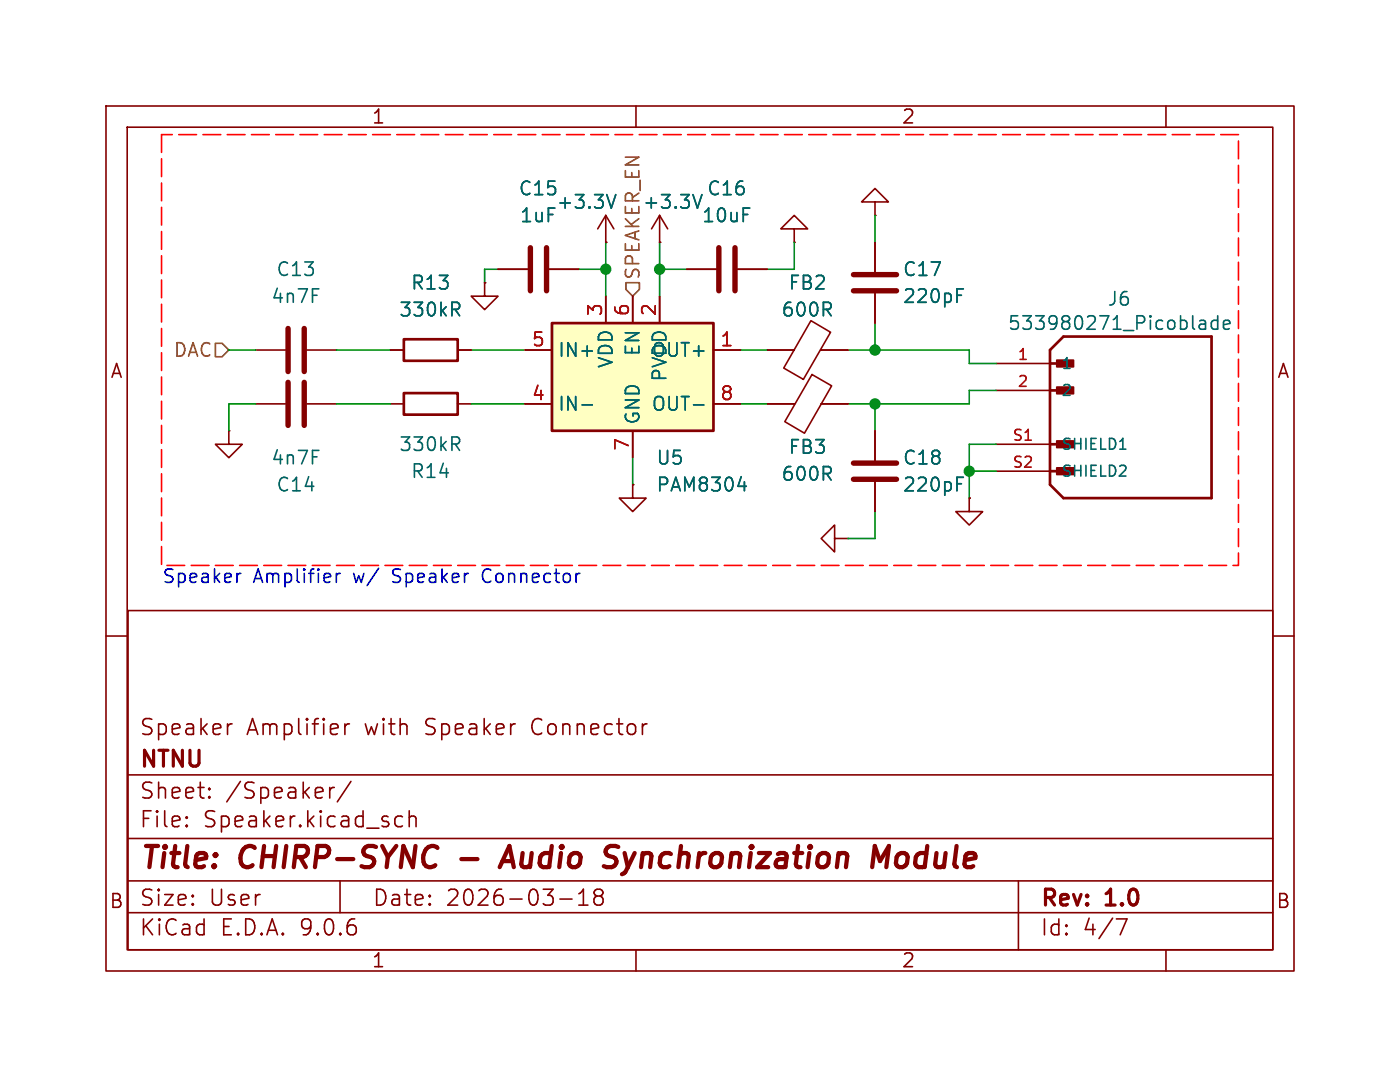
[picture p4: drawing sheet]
(kicad_sch
 (version 20250114)
 (generator "eeschema")
 (generator_version "9.0")
 (paper "User" 132.08 101.6)
 (title_block
  (title "CHIRP-SYNC - Audio Synchronization Module")
  (date "2026-03-18")
  (rev "1.0")
  (company "NTNU")
  (comment 1 "Speaker Amplifier with Speaker Connector"))
 (lib_symbols
  (symbol "Amplifier_Audio:PAM8304" (exclude_from_sim no) (in_bom yes) (on_board yes)
   (property "Reference" "U" (at 11.938 8.89 0) (effects (font (size 1.27 1.27))))
   (property "Value" "PAM8304" (at 12.192 6.858 0) (effects (font (size 1.27 1.27))))
   (property "Footprint" "Audio_Module:PAM8304ASR" (at 0 20.066 0) (effects (font (size 1.27 1.27)) (hide yes)))
   (property "Datasheet" "https://www.diodes.com/assets/Datasheets/products_inactive_data/PAM8301.pdf" (at 0 0 0) (effects (font (size 1.27 1.27)) (hide yes)))
   (property "Description" "Filterless Class-D Mono Audio Amplifier, 1.5W, TSOT-26" (at -0.508 22.606 0) (effects (font (size 1.27 1.27)) (hide yes)))
   (symbol "PAM8304_0_1"
    (rectangle (start -7.62 5.08) (end 7.62 -5.08) (stroke (width 0.254) (type default)) (fill (type background))))
   (symbol "PAM8304_1_1"
    (pin input line (at -10.16 2.54 0) (length 2.54) (name "IN+" (effects (font (size 1.27 1.27)))) (number "5" (effects (font (size 1.27 1.27)))))
    (pin input line (at -10.16 -2.54 0) (length 2.54) (name "IN-" (effects (font (size 1.27 1.27)))) (number "4" (effects (font (size 1.27 1.27)))))
    (pin power_in line (at -2.54 7.62 270) (length 2.54) (name "VDD" (effects (font (size 1.27 1.27)))) (number "3" (effects (font (size 1.27 1.27)))))
    (pin input line (at 0 7.62 270) (length 2.54) (name "EN" (effects (font (size 1.27 1.27)))) (number "6" (effects (font (size 1.27 1.27)))))
    (pin power_in line (at 0 -7.62 90) (length 2.54) (name "GND" (effects (font (size 1.27 1.27)))) (number "7" (effects (font (size 1.27 1.27)))))
    (pin power_in line (at 2.54 7.62 270) (length 2.54) (name "PVDD" (effects (font (size 1.27 1.27)))) (number "2" (effects (font (size 1.27 1.27)))))
    (pin output line (at 10.16 2.54 180) (length 2.54) (name "OUT+" (effects (font (size 1.27 1.27)))) (number "1" (effects (font (size 1.27 1.27)))))
    (pin output line (at 10.16 -2.54 180) (length 2.54) (name "OUT-" (effects (font (size 1.27 1.27)))) (number "8" (effects (font (size 1.27 1.27))))))
   (embedded_fonts no))
  (symbol "Connector:533980271_Picoblade"
   (pin_names
    (offset 1.016)) (exclude_from_sim no) (in_bom yes) (on_board yes)
   (property "Reference" "J" (at -7.62 8.89 0) (effects (font (size 1.27 1.27)) (justify left bottom)))
   (property "Value" "533980271_Picoblade" (at -7.62 -10.16 0) (effects (font (size 1.27 1.27)) (justify left bottom)))
   (property "Footprint" "Connector:MOLEX_533980271_Picoblade" (at 0 0 0) (effects (font (size 1.27 1.27)) (justify bottom) (hide yes)))
   (property "Datasheet" "" (at 0 0 0) (effects (font (size 1.27 1.27)) (hide yes)))
   (property "Description" "" (at 0 0 0) (effects (font (size 1.27 1.27)) (hide yes)))
   (property "MF" "Molex" (at 0 0 0) (effects (font (size 1.27 1.27)) (justify bottom) (hide yes)))
   (property "MAXIMUM_PACKAGE_HEIGHT" "4.7 mm" (at 0 0 0) (effects (font (size 1.27 1.27)) (justify bottom) (hide yes)))
   (property "Package" "None" (at 0 0 0) (effects (font (size 1.27 1.27)) (justify bottom) (hide yes)))
   (property "Price" "None" (at 0 0 0) (effects (font (size 1.27 1.27)) (justify bottom) (hide yes)))
   (property "Check_prices" "https://www.snapeda.com/parts/53398-0271/Molex/view-part/?ref=eda" (at 0 0 0) (effects (font (size 1.27 1.27)) (justify bottom) (hide yes)))
   (property "STANDARD" "Manufacturer Recommendations" (at 0 0 0) (effects (font (size 1.27 1.27)) (justify bottom) (hide yes)))
   (property "PARTREV" "A" (at 0 0 0) (effects (font (size 1.27 1.27)) (justify bottom) (hide yes)))
   (property "SnapEDA_Link" "https://www.snapeda.com/parts/53398-0271/Molex/view-part/?ref=snap" (at 0 0 0) (effects (font (size 1.27 1.27)) (justify bottom) (hide yes)))
   (property "MP" "53398-0271" (at 0 0 0) (effects (font (size 1.27 1.27)) (justify bottom) (hide yes)))
   (property "Purchase-URL" "https://www.snapeda.com/api/url_track_click_mouser/?unipart_id=471879&manufacturer=Molex&part_name=53398-0271&search_term=None" (at 0 0 0) (effects (font (size 1.27 1.27)) (justify bottom) (hide yes)))
   (property "Description_1" ".049 Pitch PicoBlade Header Surface Mount Vertical Lead-free 2 Circuits | Molex Incorporated 53398-0271" (at 0 0 0) (effects (font (size 1.27 1.27)) (justify bottom) (hide yes)))
   (property "Availability" "In Stock" (at 0 0 0) (effects (font (size 1.27 1.27)) (justify bottom) (hide yes)))
   (property "MANUFACTURER" "Molex" (at 0 0 0) (effects (font (size 1.27 1.27)) (justify bottom) (hide yes)))
   (symbol "533980271_Picoblade_0_0"
    (polyline (pts (xy -7.62 6.35) (xy -7.62 -6.35)) (stroke (width 0.254) (type default)) (fill (type none)))
    (polyline (pts (xy -7.62 6.35) (xy -6.35 7.62)) (stroke (width 0.254) (type default)) (fill (type none)))
    (polyline (pts (xy -7.62 5.08) (xy -5.715 5.08)) (stroke (width 0.254) (type default)) (fill (type none)))
    (polyline (pts (xy -7.62 2.54) (xy -5.715 2.54)) (stroke (width 0.254) (type default)) (fill (type none)))
    (polyline (pts (xy -7.62 -2.54) (xy -5.715 -2.54)) (stroke (width 0.254) (type default)) (fill (type none)))
    (polyline (pts (xy -7.62 -5.08) (xy -5.715 -5.08)) (stroke (width 0.254) (type default)) (fill (type none)))
    (polyline (pts (xy -7.62 -6.35) (xy -6.35 -7.62)) (stroke (width 0.254) (type default)) (fill (type none)))
    (rectangle (start -6.985 4.7625) (end -5.3975 5.3975) (stroke (width 0.1) (type default)) (fill (type outline)))
    (rectangle (start -6.985 2.2225) (end -5.3975 2.8575) (stroke (width 0.1) (type default)) (fill (type outline)))
    (rectangle (start -6.985 -2.8575) (end -5.3975 -2.2225) (stroke (width 0.1) (type default)) (fill (type outline)))
    (rectangle (start -6.985 -5.3975) (end -5.3975 -4.7625) (stroke (width 0.1) (type default)) (fill (type outline)))
    (polyline (pts (xy -6.35 -7.62) (xy 7.62 -7.62)) (stroke (width 0.254) (type default)) (fill (type none)))
    (polyline (pts (xy 7.62 7.62) (xy -6.35 7.62)) (stroke (width 0.254) (type default)) (fill (type none)))
    (polyline (pts (xy 7.62 -7.62) (xy 7.62 7.62)) (stroke (width 0.254) (type default)) (fill (type none)))
    (pin passive line (at -12.7 5.08 0) (length 5.08) (name "1" (effects (font (size 1.016 1.016)))) (number "1" (effects (font (size 1.016 1.016)))))
    (pin passive line (at -12.7 2.54 0) (length 5.08) (name "2" (effects (font (size 1.016 1.016)))) (number "2" (effects (font (size 1.016 1.016)))))
    (pin passive line (at -12.7 -2.54 0) (length 5.08) (name "SHIELD1" (effects (font (size 1.016 1.016)))) (number "S1" (effects (font (size 1.016 1.016)))))
    (pin passive line (at -12.7 -5.08 0) (length 5.08) (name "SHIELD2" (effects (font (size 1.016 1.016)))) (number "S2" (effects (font (size 1.016 1.016))))))
   (embedded_fonts no))
  (symbol "Device:C"
   (pin_numbers (hide yes))
   (pin_names
    (offset 0.254)) (exclude_from_sim no) (in_bom yes) (on_board yes)
   (property "Reference" "C" (at 0.635 2.54 0) (effects (font (size 1.27 1.27)) (justify left)))
   (property "Value" "C" (at 0.635 -2.54 0) (effects (font (size 1.27 1.27)) (justify left)))
   (property "Footprint" "" (at 0.9652 -3.81 0) (effects (font (size 1.27 1.27)) (hide yes)))
   (property "Datasheet" "~" (at 0 0 0) (effects (font (size 1.27 1.27)) (hide yes)))
   (property "Description" "Unpolarized capacitor" (at 0 0 0) (effects (font (size 1.27 1.27)) (hide yes)))
   (symbol "C_0_1"
    (polyline (pts (xy -2.032 0.762) (xy 2.032 0.762)) (stroke (width 0.508) (type default)) (fill (type none)))
    (polyline (pts (xy -2.032 -0.762) (xy 2.032 -0.762)) (stroke (width 0.508) (type default)) (fill (type none))))
   (symbol "C_1_1"
    (pin passive line (at 0 3.81 270) (length 2.794) (name "~" (effects (font (size 1.27 1.27)))) (number "1" (effects (font (size 1.27 1.27)))))
    (pin passive line (at 0 -3.81 90) (length 2.794) (name "~" (effects (font (size 1.27 1.27)))) (number "2" (effects (font (size 1.27 1.27))))))
   (embedded_fonts no))
  (symbol "Device:FerriteBead"
   (pin_numbers (hide yes))
   (pin_names
    (offset 0)) (exclude_from_sim no) (in_bom yes) (on_board yes)
   (property "Reference" "FB" (at -3.81 0.635 90) (effects (font (size 1.27 1.27))))
   (property "Value" "FerriteBead" (at 3.81 0 90) (effects (font (size 1.27 1.27))))
   (property "Footprint" "" (at -1.778 0 90) (effects (font (size 1.27 1.27)) (hide yes)))
   (property "Datasheet" "~" (at 0 0 0) (effects (font (size 1.27 1.27)) (hide yes)))
   (property "Description" "Ferrite bead" (at 0 0 0) (effects (font (size 1.27 1.27)) (hide yes)))
   (symbol "FerriteBead_0_1"
    (polyline (pts (xy -2.7686 0.4064) (xy -1.7018 2.2606) (xy 2.7686 -0.3048) (xy 1.6764 -2.159) (xy -2.7686 0.4064)) (stroke (width 0) (type default)) (fill (type none)))
    (polyline (pts (xy 0 1.27) (xy 0 1.2954)) (stroke (width 0) (type default)) (fill (type none)))
    (polyline (pts (xy 0 -1.27) (xy 0 -1.2192)) (stroke (width 0) (type default)) (fill (type none))))
   (symbol "FerriteBead_1_1"
    (pin passive line (at 0 3.81 270) (length 2.54) (name "~" (effects (font (size 1.27 1.27)))) (number "1" (effects (font (size 1.27 1.27)))))
    (pin passive line (at 0 -3.81 90) (length 2.54) (name "~" (effects (font (size 1.27 1.27)))) (number "2" (effects (font (size 1.27 1.27))))))
   (embedded_fonts no))
  (symbol "Device:R"
   (pin_numbers (hide yes))
   (pin_names
    (offset 0)) (exclude_from_sim no) (in_bom yes) (on_board yes)
   (property "Reference" "R" (at 2.032 0 90) (effects (font (size 1.27 1.27))))
   (property "Value" "R" (at 0 0 90) (effects (font (size 1.27 1.27))))
   (property "Footprint" "" (at -1.778 0 90) (effects (font (size 1.27 1.27)) (hide yes)))
   (property "Datasheet" "~" (at 0 0 0) (effects (font (size 1.27 1.27)) (hide yes)))
   (property "Description" "Resistor" (at 0 0 0) (effects (font (size 1.27 1.27)) (hide yes)))
   (symbol "R_0_1"
    (rectangle (start -1.016 -2.54) (end 1.016 2.54) (stroke (width 0.254) (type default)) (fill (type none))))
   (symbol "R_1_1"
    (pin passive line (at 0 3.81 270) (length 1.27) (name "~" (effects (font (size 1.27 1.27)))) (number "1" (effects (font (size 1.27 1.27)))))
    (pin passive line (at 0 -3.81 90) (length 1.27) (name "~" (effects (font (size 1.27 1.27)))) (number "2" (effects (font (size 1.27 1.27))))))
   (embedded_fonts no))
  (symbol "power:+3.3V"
   (power)
   (pin_numbers (hide yes))
   (pin_names
    (offset 0) (hide yes)) (exclude_from_sim no) (in_bom yes) (on_board yes)
   (property "Reference" "#PWR" (at 0 -3.81 0) (effects (font (size 1.27 1.27)) (hide yes)))
   (property "Value" "+3.3V" (at 0 3.556 0) (effects (font (size 1.27 1.27))))
   (property "Footprint" "" (at 0 0 0) (effects (font (size 1.27 1.27)) (hide yes)))
   (property "Datasheet" "" (at 0 0 0) (effects (font (size 1.27 1.27)) (hide yes)))
   (property "Description" "Power symbol creates a global label with name \"+3.3V\"" (at 0 0 0) (effects (font (size 1.27 1.27)) (hide yes)))
   (symbol "+3.3V_0_1"
    (polyline (pts (xy -0.762 1.27) (xy 0 2.54)) (stroke (width 0) (type default)) (fill (type none)))
    (polyline (pts (xy 0 2.54) (xy 0.762 1.27)) (stroke (width 0) (type default)) (fill (type none)))
    (polyline (pts (xy 0 0) (xy 0 2.54)) (stroke (width 0) (type default)) (fill (type none))))
   (symbol "+3.3V_1_1"
    (pin power_in line (at 0 0 90) (length 0) (name "~" (effects (font (size 1.27 1.27)))) (number "1" (effects (font (size 1.27 1.27))))))
   (embedded_fonts no))
  (symbol "power:GND"
   (power)
   (pin_numbers (hide yes))
   (pin_names
    (offset 0) (hide yes)) (exclude_from_sim no) (in_bom yes) (on_board yes)
   (property "Reference" "#PWR" (at 0 -6.35 0) (effects (font (size 1.27 1.27)) (hide yes)))
   (property "Value" "GND" (at 0 -3.81 0) (effects (font (size 1.27 1.27)) (hide yes)))
   (property "Footprint" "" (at 0 0 0) (effects (font (size 1.27 1.27)) (hide yes)))
   (property "Datasheet" "" (at 0 0 0) (effects (font (size 1.27 1.27)) (hide yes)))
   (property "Description" "Power symbol creates a global label with name \"GND\" , ground" (at 0 0 0) (effects (font (size 1.27 1.27)) (hide yes)))
   (symbol "GND_0_1"
    (polyline (pts (xy 0 0) (xy 0 -1.27) (xy 1.27 -1.27) (xy 0 -2.54) (xy -1.27 -1.27) (xy 0 -1.27)) (stroke (width 0) (type default)) (fill (type none))))
   (symbol "GND_1_1"
    (pin power_in line (at 0 0 270) (length 0) (name "~" (effects (font (size 1.27 1.27)))) (number "1" (effects (font (size 1.27 1.27))))))
   (embedded_fonts no)))
 (text "Speaker Amplifier w/ Speaker Connector"
  (exclude_from_sim no)
  (at 15.24 54.61 0)
  (effects (font (size 1.27 1.27)) (justify left)))
 (junction
  (at 82.55 38.1)
  (diameter 0)
  (color 0 0 0 0))
 (junction
  (at 62.23 25.4)
  (diameter 0)
  (color 0 0 0 0))
 (junction
  (at 82.55 33.02)
  (diameter 0)
  (color 0 0 0 0))
 (junction
  (at 57.15 25.4)
  (diameter 0)
  (color 0 0 0 0))
 (junction
  (at 91.44 44.45)
  (diameter 0)
  (color 0 0 0 0))
 (wire
  (pts (xy 44.45 38.1) (xy 49.53 38.1))
  (stroke (width 0) (type default)))
 (wire
  (pts (xy 91.44 36.83) (xy 93.98 36.83))
  (stroke (width 0) (type default)))
 (wire
  (pts (xy 82.55 38.1) (xy 82.55 40.64))
  (stroke (width 0) (type default)))
 (wire
  (pts (xy 91.44 46.99) (xy 91.44 44.45))
  (stroke (width 0) (type default)))
 (wire
  (pts (xy 31.75 33.02) (xy 36.83 33.02))
  (stroke (width 0) (type default)))
 (wire
  (pts (xy 91.44 34.29) (xy 91.44 33.02))
  (stroke (width 0) (type default)))
 (wire
  (pts (xy 24.13 38.1) (xy 21.59 38.1))
  (stroke (width 0) (type default)))
 (wire
  (pts (xy 21.59 38.1) (xy 21.59 40.64))
  (stroke (width 0) (type default)))
 (wire
  (pts (xy 62.23 27.94) (xy 62.23 25.4))
  (stroke (width 0) (type default)))
 (wire
  (pts (xy 82.55 33.02) (xy 80.01 33.02))
  (stroke (width 0) (type default)))
 (wire
  (pts (xy 82.55 30.48) (xy 82.55 33.02))
  (stroke (width 0) (type default)))
 (wire
  (pts (xy 80.01 50.8) (xy 82.55 50.8))
  (stroke (width 0) (type default)))
 (wire
  (pts (xy 46.99 25.4) (xy 45.72 25.4))
  (stroke (width 0) (type default)))
 (wire
  (pts (xy 91.44 36.83) (xy 91.44 38.1))
  (stroke (width 0) (type default)))
 (wire
  (pts (xy 82.55 20.32) (xy 82.55 22.86))
  (stroke (width 0) (type default)))
 (wire
  (pts (xy 21.59 33.02) (xy 24.13 33.02))
  (stroke (width 0) (type default)))
 (wire
  (pts (xy 45.72 25.4) (xy 45.72 26.67))
  (stroke (width 0) (type default)))
 (wire
  (pts (xy 91.44 41.91) (xy 93.98 41.91))
  (stroke (width 0) (type default)))
 (wire
  (pts (xy 57.15 25.4) (xy 54.61 25.4))
  (stroke (width 0) (type default)))
 (wire
  (pts (xy 91.44 34.29) (xy 93.98 34.29))
  (stroke (width 0) (type default)))
 (wire
  (pts (xy 91.44 44.45) (xy 93.98 44.45))
  (stroke (width 0) (type default)))
 (wire
  (pts (xy 57.15 27.94) (xy 57.15 25.4))
  (stroke (width 0) (type default)))
 (wire
  (pts (xy 74.93 22.86) (xy 74.93 25.4))
  (stroke (width 0) (type default)))
 (wire
  (pts (xy 69.85 38.1) (xy 72.39 38.1))
  (stroke (width 0) (type default)))
 (wire
  (pts (xy 59.69 43.18) (xy 59.69 45.72))
  (stroke (width 0) (type default)))
 (wire
  (pts (xy 91.44 33.02) (xy 82.55 33.02))
  (stroke (width 0) (type default)))
 (wire
  (pts (xy 91.44 38.1) (xy 82.55 38.1))
  (stroke (width 0) (type default)))
 (wire
  (pts (xy 91.44 44.45) (xy 91.44 41.91))
  (stroke (width 0) (type default)))
 (wire
  (pts (xy 62.23 25.4) (xy 64.77 25.4))
  (stroke (width 0) (type default)))
 (wire
  (pts (xy 62.23 22.86) (xy 62.23 25.4))
  (stroke (width 0) (type default)))
 (wire
  (pts (xy 69.85 33.02) (xy 72.39 33.02))
  (stroke (width 0) (type default)))
 (wire
  (pts (xy 74.93 25.4) (xy 72.39 25.4))
  (stroke (width 0) (type default)))
 (wire
  (pts (xy 31.75 38.1) (xy 36.83 38.1))
  (stroke (width 0) (type default)))
 (wire
  (pts (xy 44.45 33.02) (xy 49.53 33.02))
  (stroke (width 0) (type default)))
 (wire
  (pts (xy 57.15 22.86) (xy 57.15 25.4))
  (stroke (width 0) (type default)))
 (wire
  (pts (xy 82.55 50.8) (xy 82.55 48.26))
  (stroke (width 0) (type default)))
 (wire
  (pts (xy 82.55 38.1) (xy 80.01 38.1))
  (stroke (width 0) (type default)))
 (hierarchical_label "SPEAKER_EN"
  (shape input)
  (at 59.69 27.94 90)
  (effects (font (size 1.27 1.27)) (justify left)))
 (hierarchical_label "DAC"
  (shape input)
  (at 21.59 33.02 180)
  (effects (font (size 1.27 1.27)) (justify right)))
 (rule_area
  (polyline (pts (xy 15.24 12.7) (xy 15.24 53.34) (xy 116.84 53.34) (xy 116.84 12.7)) (stroke (width 0) (type dash)) (fill (type none))))
 (symbol
  (lib_id "Device:C")
  (at 50.8 25.4 90)
  (unit 1)
  (exclude_from_sim no)
  (in_bom yes)
  (on_board yes)
  (dnp no)
  (fields_autoplaced yes)
  (property "Reference" "C15" (at 50.8 17.78 90) (effects (font (size 1.27 1.27))))
  (property "Value" "1uF" (at 50.8 20.32 90) (effects (font (size 1.27 1.27))))
  (property "Footprint" "Capacitor_SMD:C_0603_1608Metric" (at 54.61 24.4348 0) (effects (font (size 1.27 1.27)) (hide yes)))
  (property "Datasheet" "~" (at 50.8 25.4 0) (effects (font (size 1.27 1.27)) (hide yes)))
  (property "Description" "Unpolarized capacitor" (at 50.8 25.4 0) (effects (font (size 1.27 1.27)) (hide yes)))
  (property "LCSC Part #" "C15849" (at 50.8 25.4 90) (effects (font (size 1.27 1.27)) (hide yes)))
  (pin "2")
  (pin "1"))
 (symbol
  (lib_id "power:GND")
  (at 74.93 22.86 180)
  (unit 1)
  (exclude_from_sim no)
  (in_bom yes)
  (on_board yes)
  (dnp no)
  (fields_autoplaced yes)
  (property "Reference" "#PWR038" (at 74.93 16.51 0) (effects (font (size 1.27 1.27)) (hide yes)))
  (property "Value" "GND" (at 72.39 21.5901 0) (effects (font (size 1.27 1.27)) (justify left) (hide yes)))
  (property "Footprint" "" (at 74.93 22.86 0) (effects (font (size 1.27 1.27)) (hide yes)))
  (property "Datasheet" "" (at 74.93 22.86 0) (effects (font (size 1.27 1.27)) (hide yes)))
  (property "Description" "Power symbol creates a global label with name \"GND\" , ground" (at 74.93 22.86 0) (effects (font (size 1.27 1.27)) (hide yes)))
  (pin "1"))
 (symbol
  (lib_id "Device:C")
  (at 82.55 44.45 0)
  (unit 1)
  (exclude_from_sim no)
  (in_bom yes)
  (on_board yes)
  (dnp no)
  (property "Reference" "C18" (at 85.09 43.18 0) (effects (font (size 1.27 1.27)) (justify left)))
  (property "Value" "220pF" (at 85.09 45.72 0) (effects (font (size 1.27 1.27)) (justify left)))
  (property "Footprint" "Capacitor_SMD:C_0402_1005Metric" (at 83.5152 48.26 0) (effects (font (size 1.27 1.27)) (hide yes)))
  (property "Datasheet" "~" (at 82.55 44.45 0) (effects (font (size 1.27 1.27)) (hide yes)))
  (property "Description" "Unpolarized capacitor" (at 82.55 44.45 0) (effects (font (size 1.27 1.27)) (hide yes)))
  (property "LCSC Part #" "C71693" (at 82.55 44.45 0) (effects (font (size 1.27 1.27)) (hide yes)))
  (pin "2")
  (pin "1"))
 (symbol
  (lib_id "Device:C")
  (at 68.58 25.4 90)
  (unit 1)
  (exclude_from_sim no)
  (in_bom yes)
  (on_board yes)
  (dnp no)
  (fields_autoplaced yes)
  (property "Reference" "C16" (at 68.58 17.78 90) (effects (font (size 1.27 1.27))))
  (property "Value" "10uF" (at 68.58 20.32 90) (effects (font (size 1.27 1.27))))
  (property "Footprint" "Capacitor_SMD:C_0805_2012Metric" (at 72.39 24.4348 0) (effects (font (size 1.27 1.27)) (hide yes)))
  (property "Datasheet" "~" (at 68.58 25.4 0) (effects (font (size 1.27 1.27)) (hide yes)))
  (property "Description" "Unpolarized capacitor" (at 68.58 25.4 0) (effects (font (size 1.27 1.27)) (hide yes)))
  (property "LCSC Part #" "C440198" (at 68.58 25.4 90) (effects (font (size 1.27 1.27)) (hide yes)))
  (pin "2")
  (pin "1"))
 (symbol
  (lib_id "power:GND")
  (at 59.69 45.72 0)
  (unit 1)
  (exclude_from_sim no)
  (in_bom yes)
  (on_board yes)
  (dnp no)
  (fields_autoplaced yes)
  (property "Reference" "#PWR036" (at 59.69 52.07 0) (effects (font (size 1.27 1.27)) (hide yes)))
  (property "Value" "GND" (at 57.15 46.9899 0) (effects (font (size 1.27 1.27)) (justify right) (hide yes)))
  (property "Footprint" "" (at 59.69 45.72 0) (effects (font (size 1.27 1.27)) (hide yes)))
  (property "Datasheet" "" (at 59.69 45.72 0) (effects (font (size 1.27 1.27)) (hide yes)))
  (property "Description" "Power symbol creates a global label with name \"GND\" , ground" (at 59.69 45.72 0) (effects (font (size 1.27 1.27)) (hide yes)))
  (pin "1"))
 (symbol
  (lib_id "power:GND")
  (at 80.01 50.8 270)
  (unit 1)
  (exclude_from_sim no)
  (in_bom yes)
  (on_board yes)
  (dnp no)
  (fields_autoplaced yes)
  (property "Reference" "#PWR039" (at 73.66 50.8 0) (effects (font (size 1.27 1.27)) (hide yes)))
  (property "Value" "GND" (at 76.2 50.8 0) (effects (font (size 1.27 1.27)) (hide yes)))
  (property "Footprint" "" (at 80.01 50.8 0) (effects (font (size 1.27 1.27)) (hide yes)))
  (property "Datasheet" "" (at 80.01 50.8 0) (effects (font (size 1.27 1.27)) (hide yes)))
  (property "Description" "Power symbol creates a global label with name \"GND\" , ground" (at 80.01 50.8 0) (effects (font (size 1.27 1.27)) (hide yes)))
  (pin "1"))
 (symbol
  (lib_id "Device:C")
  (at 27.94 38.1 90)
  (mirror x)
  (unit 1)
  (exclude_from_sim no)
  (in_bom yes)
  (on_board yes)
  (dnp no)
  (property "Reference" "C14" (at 27.94 45.72 90) (effects (font (size 1.27 1.27))))
  (property "Value" "4n7F" (at 27.94 43.18 90) (effects (font (size 1.27 1.27))))
  (property "Footprint" "Capacitor_SMD:C_0603_1608Metric" (at 31.75 39.0652 0) (effects (font (size 1.27 1.27)) (hide yes)))
  (property "Datasheet" "~" (at 27.94 38.1 0) (effects (font (size 1.27 1.27)) (hide yes)))
  (property "Description" "Unpolarized capacitor" (at 27.94 38.1 0) (effects (font (size 1.27 1.27)) (hide yes)))
  (property "LCSC Part #" "C53987" (at 27.94 38.1 90) (effects (font (size 1.27 1.27)) (hide yes)))
  (pin "2")
  (pin "1"))
 (symbol
  (lib_id "Device:C")
  (at 82.55 26.67 0)
  (unit 1)
  (exclude_from_sim no)
  (in_bom yes)
  (on_board yes)
  (dnp no)
  (property "Reference" "C17" (at 85.09 25.4 0) (effects (font (size 1.27 1.27)) (justify left)))
  (property "Value" "220pF" (at 85.09 27.94 0) (effects (font (size 1.27 1.27)) (justify left)))
  (property "Footprint" "Capacitor_SMD:C_0402_1005Metric" (at 83.5152 30.48 0) (effects (font (size 1.27 1.27)) (hide yes)))
  (property "Datasheet" "~" (at 82.55 26.67 0) (effects (font (size 1.27 1.27)) (hide yes)))
  (property "Description" "Unpolarized capacitor" (at 82.55 26.67 0) (effects (font (size 1.27 1.27)) (hide yes)))
  (property "LCSC Part #" "C71693" (at 82.55 26.67 0) (effects (font (size 1.27 1.27)) (hide yes)))
  (pin "2")
  (pin "1"))
 (symbol
  (lib_id "Device:C")
  (at 27.94 33.02 90)
  (unit 1)
  (exclude_from_sim no)
  (in_bom yes)
  (on_board yes)
  (dnp no)
  (fields_autoplaced yes)
  (property "Reference" "C13" (at 27.94 25.4 90) (effects (font (size 1.27 1.27))))
  (property "Value" "4n7F" (at 27.94 27.94 90) (effects (font (size 1.27 1.27))))
  (property "Footprint" "Capacitor_SMD:C_0603_1608Metric" (at 31.75 32.0548 0) (effects (font (size 1.27 1.27)) (hide yes)))
  (property "Datasheet" "~" (at 27.94 33.02 0) (effects (font (size 1.27 1.27)) (hide yes)))
  (property "Description" "Unpolarized capacitor" (at 27.94 33.02 0) (effects (font (size 1.27 1.27)) (hide yes)))
  (property "LCSC Part #" "C53987" (at 27.94 33.02 90) (effects (font (size 1.27 1.27)) (hide yes)))
  (pin "2")
  (pin "1"))
 (symbol
  (lib_id "power:GND")
  (at 21.59 40.64 0)
  (unit 1)
  (exclude_from_sim no)
  (in_bom yes)
  (on_board yes)
  (dnp no)
  (fields_autoplaced yes)
  (property "Reference" "#PWR033" (at 21.59 46.99 0) (effects (font (size 1.27 1.27)) (hide yes)))
  (property "Value" "GND" (at 19.05 41.9099 0) (effects (font (size 1.27 1.27)) (justify right) (hide yes)))
  (property "Footprint" "" (at 21.59 40.64 0) (effects (font (size 1.27 1.27)) (hide yes)))
  (property "Datasheet" "" (at 21.59 40.64 0) (effects (font (size 1.27 1.27)) (hide yes)))
  (property "Description" "Power symbol creates a global label with name \"GND\" , ground" (at 21.59 40.64 0) (effects (font (size 1.27 1.27)) (hide yes)))
  (pin "1"))
 (symbol
  (lib_id "Amplifier_Audio:PAM8304")
  (at 59.69 35.56 0)
  (unit 1)
  (exclude_from_sim no)
  (in_bom yes)
  (on_board yes)
  (dnp no)
  (fields_autoplaced yes)
  (property "Reference" "U5" (at 61.8333 43.18 0) (effects (font (size 1.27 1.27)) (justify left)))
  (property "Value" "PAM8304" (at 61.8333 45.72 0) (effects (font (size 1.27 1.27)) (justify left)))
  (property "Footprint" "Audio_Module:PAM8304ASR" (at 59.69 15.494 0) (effects (font (size 1.27 1.27)) (hide yes)))
  (property "Datasheet" "https://www.diodes.com/assets/Datasheets/products_inactive_data/PAM8301.pdf" (at 59.69 35.56 0) (effects (font (size 1.27 1.27)) (hide yes)))
  (property "Description" "Filterless Class-D Mono Audio Amplifier, 1.5W, TSOT-26" (at 59.182 12.954 0) (effects (font (size 1.27 1.27)) (hide yes)))
  (property "LCSC Part #" "C581342" (at 59.69 35.56 0) (effects (font (size 1.27 1.27)) (hide yes)))
  (pin "4")
  (pin "3")
  (pin "2")
  (pin "7")
  (pin "6")
  (pin "5")
  (pin "8")
  (pin "1"))
 (symbol
  (lib_id "Device:FerriteBead")
  (at 76.2 33.02 90)
  (unit 1)
  (exclude_from_sim no)
  (in_bom yes)
  (on_board yes)
  (dnp no)
  (property "Reference" "FB2" (at 76.2 26.67 90) (effects (font (size 1.27 1.27))))
  (property "Value" "600R" (at 76.2 29.21 90) (effects (font (size 1.27 1.27))))
  (property "Footprint" "Inductor_SMD:L_0603_1608Metric" (at 76.2 34.798 90) (effects (font (size 1.27 1.27)) (hide yes)))
  (property "Datasheet" "~" (at 76.2 33.02 0) (effects (font (size 1.27 1.27)) (hide yes)))
  (property "Description" "Ferrite bead" (at 76.2 33.02 0) (effects (font (size 1.27 1.27)) (hide yes)))
  (property "LCSC Part #" "C1002" (at 76.2 33.02 90) (effects (font (size 1.27 1.27)) (hide yes)))
  (pin "2")
  (pin "1"))
 (symbol
  (lib_id "power:+3.3V")
  (at 57.15 22.86 0)
  (unit 1)
  (exclude_from_sim no)
  (in_bom yes)
  (on_board yes)
  (dnp no)
  (property "Reference" "#PWR035" (at 57.15 26.67 0) (effects (font (size 1.27 1.27)) (hide yes)))
  (property "Value" "+3.3V" (at 55.372 19.05 0) (effects (font (size 1.27 1.27))))
  (property "Footprint" "" (at 57.15 22.86 0) (effects (font (size 1.27 1.27)) (hide yes)))
  (property "Datasheet" "" (at 57.15 22.86 0) (effects (font (size 1.27 1.27)) (hide yes)))
  (property "Description" "Power symbol creates a global label with name \"+3.3V\"" (at 57.15 22.86 0) (effects (font (size 1.27 1.27)) (hide yes)))
  (pin "1"))
 (symbol
  (lib_id "Device:R")
  (at 40.64 33.02 270)
  (unit 1)
  (exclude_from_sim no)
  (in_bom yes)
  (on_board yes)
  (dnp no)
  (fields_autoplaced yes)
  (property "Reference" "R13" (at 40.64 26.67 90) (effects (font (size 1.27 1.27))))
  (property "Value" "330kR" (at 40.64 29.21 90) (effects (font (size 1.27 1.27))))
  (property "Footprint" "Resistor_SMD:R_0805_2012Metric" (at 40.64 31.242 90) (effects (font (size 1.27 1.27)) (hide yes)))
  (property "Datasheet" "~" (at 40.64 33.02 0) (effects (font (size 1.27 1.27)) (hide yes)))
  (property "Description" "Resistor" (at 40.64 33.02 0) (effects (font (size 1.27 1.27)) (hide yes)))
  (property "LCSC Part #" "C17629" (at 40.64 33.02 90) (effects (font (size 1.27 1.27)) (hide yes)))
  (pin "1")
  (pin "2"))
 (symbol
  (lib_id "power:+3.3V")
  (at 62.23 22.86 0)
  (unit 1)
  (exclude_from_sim no)
  (in_bom yes)
  (on_board yes)
  (dnp no)
  (property "Reference" "#PWR037" (at 62.23 26.67 0) (effects (font (size 1.27 1.27)) (hide yes)))
  (property "Value" "+3.3V" (at 63.5 19.05 0) (effects (font (size 1.27 1.27))))
  (property "Footprint" "" (at 62.23 22.86 0) (effects (font (size 1.27 1.27)) (hide yes)))
  (property "Datasheet" "" (at 62.23 22.86 0) (effects (font (size 1.27 1.27)) (hide yes)))
  (property "Description" "Power symbol creates a global label with name \"+3.3V\"" (at 62.23 22.86 0) (effects (font (size 1.27 1.27)) (hide yes)))
  (pin "1"))
 (symbol
  (lib_id "power:GND")
  (at 45.72 26.67 0)
  (unit 1)
  (exclude_from_sim no)
  (in_bom yes)
  (on_board yes)
  (dnp no)
  (fields_autoplaced yes)
  (property "Reference" "#PWR034" (at 45.72 33.02 0) (effects (font (size 1.27 1.27)) (hide yes)))
  (property "Value" "GND" (at 48.26 27.9399 0) (effects (font (size 1.27 1.27)) (justify left) (hide yes)))
  (property "Footprint" "" (at 45.72 26.67 0) (effects (font (size 1.27 1.27)) (hide yes)))
  (property "Datasheet" "" (at 45.72 26.67 0) (effects (font (size 1.27 1.27)) (hide yes)))
  (property "Description" "Power symbol creates a global label with name \"GND\" , ground" (at 45.72 26.67 0) (effects (font (size 1.27 1.27)) (hide yes)))
  (pin "1"))
 (symbol
  (lib_id "Connector:533980271_Picoblade")
  (at 106.68 39.37 0)
  (unit 1)
  (exclude_from_sim no)
  (in_bom yes)
  (on_board yes)
  (dnp no)
  (fields_autoplaced yes)
  (property "Reference" "J6" (at 104.394 28.194 0) (effects (font (size 1.27 1.27)) (justify left)))
  (property "Value" "533980271_Picoblade" (at 94.996 30.48 0) (effects (font (size 1.27 1.27)) (justify left)))
  (property "Footprint" "Connector:MOLEX_533980271_Picoblade" (at 106.68 39.37 0) (effects (font (size 1.27 1.27)) (justify bottom) (hide yes)))
  (property "Datasheet" "" (at 106.68 39.37 0) (effects (font (size 1.27 1.27)) (hide yes)))
  (property "Description" "" (at 106.68 39.37 0) (effects (font (size 1.27 1.27)) (hide yes)))
  (property "MF" "Molex" (at 106.68 39.37 0) (effects (font (size 1.27 1.27)) (justify bottom) (hide yes)))
  (property "MAXIMUM_PACKAGE_HEIGHT" "4.7 mm" (at 106.68 39.37 0) (effects (font (size 1.27 1.27)) (justify bottom) (hide yes)))
  (property "Package" "None" (at 106.68 39.37 0) (effects (font (size 1.27 1.27)) (justify bottom) (hide yes)))
  (property "Price" "None" (at 106.68 39.37 0) (effects (font (size 1.27 1.27)) (justify bottom) (hide yes)))
  (property "Check_prices" "https://www.snapeda.com/parts/53398-0271/Molex/view-part/?ref=eda" (at 106.68 39.37 0) (effects (font (size 1.27 1.27)) (justify bottom) (hide yes)))
  (property "STANDARD" "Manufacturer Recommendations" (at 106.68 39.37 0) (effects (font (size 1.27 1.27)) (justify bottom) (hide yes)))
  (property "PARTREV" "A" (at 106.68 39.37 0) (effects (font (size 1.27 1.27)) (justify bottom) (hide yes)))
  (property "SnapEDA_Link" "https://www.snapeda.com/parts/53398-0271/Molex/view-part/?ref=snap" (at 106.68 39.37 0) (effects (font (size 1.27 1.27)) (justify bottom) (hide yes)))
  (property "MP" "53398-0271" (at 106.68 39.37 0) (effects (font (size 1.27 1.27)) (justify bottom) (hide yes)))
  (property "Purchase-URL" "https://www.snapeda.com/api/url_track_click_mouser/?unipart_id=471879&manufacturer=Molex&part_name=53398-0271&search_term=None" (at 106.68 39.37 0) (effects (font (size 1.27 1.27)) (justify bottom) (hide yes)))
  (property "Description_1" ".049 Pitch PicoBlade Header Surface Mount Vertical Lead-free 2 Circuits | Molex Incorporated 53398-0271" (at 106.68 39.37 0) (effects (font (size 1.27 1.27)) (justify bottom) (hide yes)))
  (property "Availability" "In Stock" (at 106.68 39.37 0) (effects (font (size 1.27 1.27)) (justify bottom) (hide yes)))
  (property "MANUFACTURER" "Molex" (at 106.68 39.37 0) (effects (font (size 1.27 1.27)) (justify bottom) (hide yes)))
  (property "LCSC Part #" "C122410" (at 106.68 39.37 0) (effects (font (size 1.27 1.27)) (hide yes)))
  (pin "S2")
  (pin "S1")
  (pin "1")
  (pin "2"))
 (symbol
  (lib_id "power:GND")
  (at 82.55 20.32 180)
  (unit 1)
  (exclude_from_sim no)
  (in_bom yes)
  (on_board yes)
  (dnp no)
  (fields_autoplaced yes)
  (property "Reference" "#PWR040" (at 82.55 13.97 0) (effects (font (size 1.27 1.27)) (hide yes)))
  (property "Value" "GND" (at 82.55 16.51 0) (effects (font (size 1.27 1.27)) (hide yes)))
  (property "Footprint" "" (at 82.55 20.32 0) (effects (font (size 1.27 1.27)) (hide yes)))
  (property "Datasheet" "" (at 82.55 20.32 0) (effects (font (size 1.27 1.27)) (hide yes)))
  (property "Description" "Power symbol creates a global label with name \"GND\" , ground" (at 82.55 20.32 0) (effects (font (size 1.27 1.27)) (hide yes)))
  (pin "1"))
 (symbol
  (lib_id "Device:R")
  (at 40.64 38.1 270)
  (mirror x)
  (unit 1)
  (exclude_from_sim no)
  (in_bom yes)
  (on_board yes)
  (dnp no)
  (property "Reference" "R14" (at 40.64 44.45 90) (effects (font (size 1.27 1.27))))
  (property "Value" "330kR" (at 40.64 41.91 90) (effects (font (size 1.27 1.27))))
  (property "Footprint" "Resistor_SMD:R_0805_2012Metric" (at 40.64 39.878 90) (effects (font (size 1.27 1.27)) (hide yes)))
  (property "Datasheet" "~" (at 40.64 38.1 0) (effects (font (size 1.27 1.27)) (hide yes)))
  (property "Description" "Resistor" (at 40.64 38.1 0) (effects (font (size 1.27 1.27)) (hide yes)))
  (property "LCSC Part #" "C17629" (at 40.64 38.1 90) (effects (font (size 1.27 1.27)) (hide yes)))
  (pin "1")
  (pin "2"))
 (symbol
  (lib_id "Device:FerriteBead")
  (at 76.2 38.1 270)
  (unit 1)
  (exclude_from_sim no)
  (in_bom yes)
  (on_board yes)
  (dnp no)
  (property "Reference" "FB3" (at 76.2 42.164 90) (effects (font (size 1.27 1.27))))
  (property "Value" "600R" (at 76.2 44.704 90) (effects (font (size 1.27 1.27))))
  (property "Footprint" "Inductor_SMD:L_0603_1608Metric" (at 76.2 36.322 90) (effects (font (size 1.27 1.27)) (hide yes)))
  (property "Datasheet" "~" (at 76.2 38.1 0) (effects (font (size 1.27 1.27)) (hide yes)))
  (property "Description" "Ferrite bead" (at 76.2 38.1 0) (effects (font (size 1.27 1.27)) (hide yes)))
  (property "LCSC Part #" "C1002" (at 76.2 38.1 90) (effects (font (size 1.27 1.27)) (hide yes)))
  (pin "2")
  (pin "1"))
 (symbol
  (lib_id "power:GND")
  (at 91.44 46.99 0)
  (unit 1)
  (exclude_from_sim no)
  (in_bom yes)
  (on_board yes)
  (dnp no)
  (fields_autoplaced yes)
  (property "Reference" "#PWR041" (at 91.44 53.34 0) (effects (font (size 1.27 1.27)) (hide yes)))
  (property "Value" "GND" (at 91.44 50.8 0) (effects (font (size 1.27 1.27)) (hide yes)))
  (property "Footprint" "" (at 91.44 46.99 0) (effects (font (size 1.27 1.27)) (hide yes)))
  (property "Datasheet" "" (at 91.44 46.99 0) (effects (font (size 1.27 1.27)) (hide yes)))
  (property "Description" "Power symbol creates a global label with name \"GND\" , ground" (at 91.44 46.99 0) (effects (font (size 1.27 1.27)) (hide yes)))
  (pin "1")))
